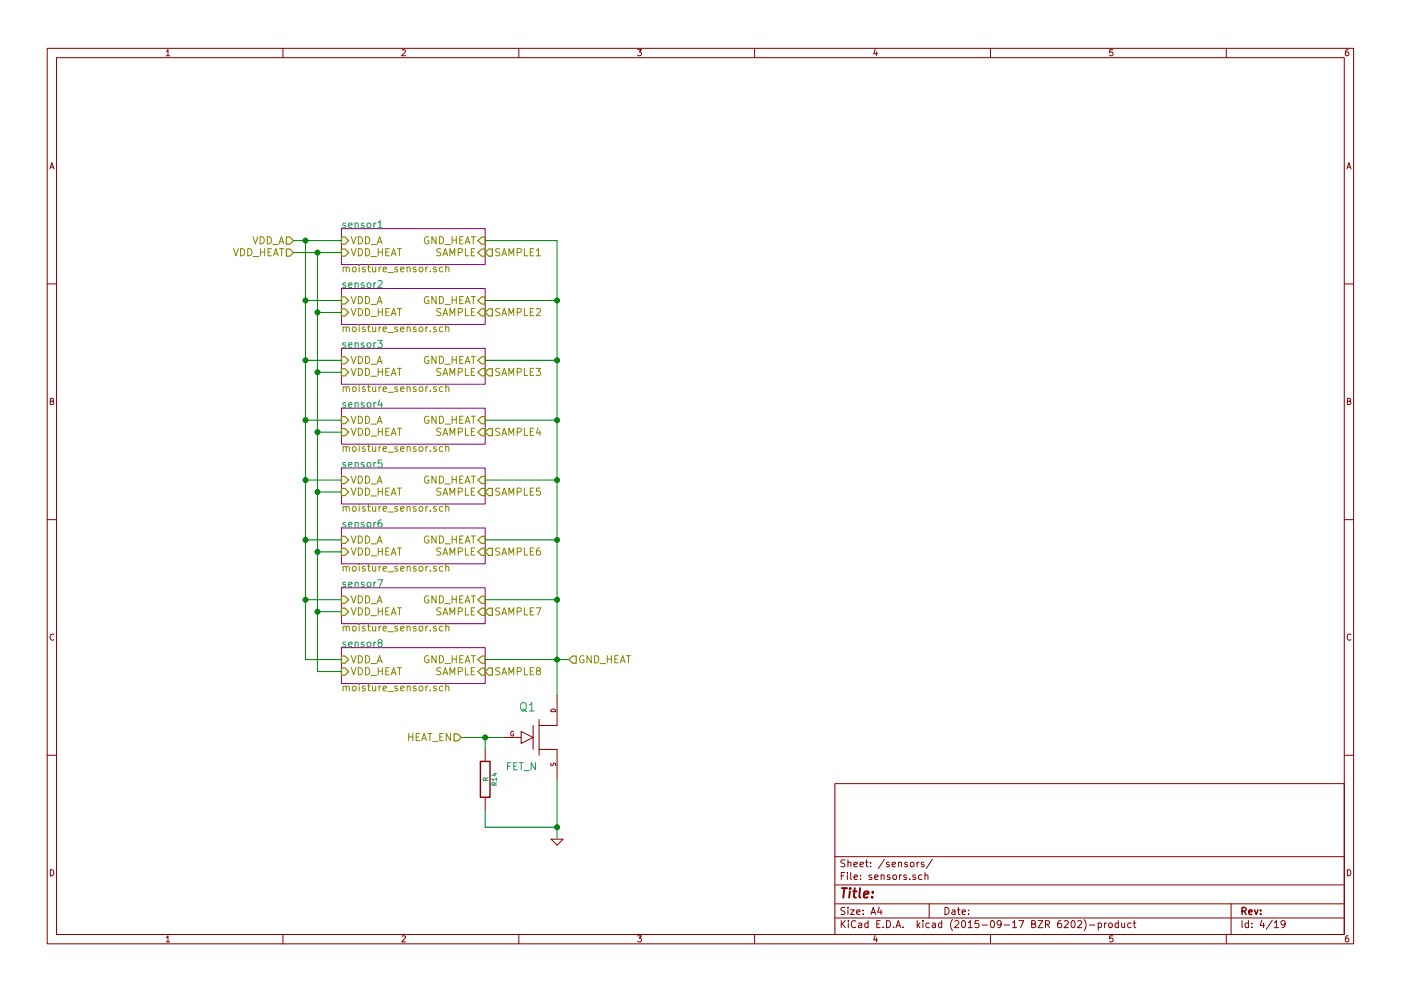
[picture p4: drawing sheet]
EESchema Schematic File Version 2
LIBS:power
LIBS:device
LIBS:transistors
LIBS:conn
LIBS:linear
LIBS:regul
LIBS:74xx
LIBS:cmos4000
LIBS:adc-dac
LIBS:memory
LIBS:xilinx
LIBS:special
LIBS:microcontrollers
LIBS:dsp
LIBS:microchip
LIBS:analog_switches
LIBS:motorola
LIBS:texas
LIBS:intel
LIBS:audio
LIBS:interface
LIBS:digital-audio
LIBS:philips
LIBS:display
LIBS:cypress
LIBS:siliconi
LIBS:opto
LIBS:atmel
LIBS:contrib
LIBS:valves
LIBS:stm32
LIBS:vreg
LIBS:ft231x
LIBS:usb_micro_b
LIBS:w_connectors
LIBS:ver1-cache
EELAYER 25 0
EELAYER END
$Descr A4 11693 8268
encoding utf-8
Sheet 4 19
Title ""
Date ""
Rev ""
Comp ""
Comment1 ""
Comment2 ""
Comment3 ""
Comment4 ""
$EndDescr
$Sheet
S 2850 1900 1200 300 
U 55F1FF58
F0 "sensor1" 60
F1 "moisture_sensor.sch" 60
F2 "VDD_A" I L 2850 2000 60 
F3 "SAMPLE" I R 4050 2100 60 
F4 "VDD_HEAT" I L 2850 2100 60 
F5 "GND_HEAT" I R 4050 2000 60 
$EndSheet
$Sheet
S 2850 2400 1200 300 
U 55F207DA
F0 "sensor2" 60
F1 "moisture_sensor.sch" 60
F2 "VDD_A" I L 2850 2500 60 
F3 "SAMPLE" I R 4050 2600 60 
F4 "VDD_HEAT" I L 2850 2600 60 
F5 "GND_HEAT" I R 4050 2500 60 
$EndSheet
$Sheet
S 2850 2900 1200 300 
U 55F21110
F0 "sensor3" 60
F1 "moisture_sensor.sch" 60
F2 "VDD_A" I L 2850 3000 60 
F3 "SAMPLE" I R 4050 3100 60 
F4 "VDD_HEAT" I L 2850 3100 60 
F5 "GND_HEAT" I R 4050 3000 60 
$EndSheet
$Sheet
S 2850 3400 1200 300 
U 55F21116
F0 "sensor4" 60
F1 "moisture_sensor.sch" 60
F2 "VDD_A" I L 2850 3500 60 
F3 "SAMPLE" I R 4050 3600 60 
F4 "VDD_HEAT" I L 2850 3600 60 
F5 "GND_HEAT" I R 4050 3500 60 
$EndSheet
$Sheet
S 2850 3900 1200 300 
U 55F2320A
F0 "sensor5" 60
F1 "moisture_sensor.sch" 60
F2 "VDD_A" I L 2850 4000 60 
F3 "SAMPLE" I R 4050 4100 60 
F4 "VDD_HEAT" I L 2850 4100 60 
F5 "GND_HEAT" I R 4050 4000 60 
$EndSheet
$Sheet
S 2850 4400 1200 300 
U 55F23210
F0 "sensor6" 60
F1 "moisture_sensor.sch" 60
F2 "VDD_A" I L 2850 4500 60 
F3 "SAMPLE" I R 4050 4600 60 
F4 "VDD_HEAT" I L 2850 4600 60 
F5 "GND_HEAT" I R 4050 4500 60 
$EndSheet
$Sheet
S 2850 5400 1200 300 
U 55F2321C
F0 "sensor8" 60
F1 "moisture_sensor.sch" 60
F2 "VDD_A" I L 2850 5500 60 
F3 "SAMPLE" I R 4050 5600 60 
F4 "VDD_HEAT" I L 2850 5600 60 
F5 "GND_HEAT" I R 4050 5500 60 
$EndSheet
Wire Wire Line
	2650 5600 2850 5600
Wire Wire Line
	2650 5100 2850 5100
Wire Wire Line
	2650 4600 2850 4600
Connection ~ 2650 5100
Wire Wire Line
	2650 4100 2850 4100
Connection ~ 2650 4600
Wire Wire Line
	2650 3600 2850 3600
Connection ~ 2650 4100
Wire Wire Line
	2650 3100 2850 3100
Connection ~ 2650 3600
Wire Wire Line
	2650 2600 2850 2600
Connection ~ 2650 3100
Wire Wire Line
	2450 2100 2850 2100
Connection ~ 2650 2600
Wire Wire Line
	2550 5500 2850 5500
Wire Wire Line
	2550 2000 2550 5500
Wire Wire Line
	2550 5000 2850 5000
Wire Wire Line
	2550 4500 2850 4500
Connection ~ 2550 5000
Wire Wire Line
	2550 4000 2850 4000
Connection ~ 2550 4500
Wire Wire Line
	2550 3500 2850 3500
Connection ~ 2550 4000
Wire Wire Line
	2550 3000 2850 3000
Connection ~ 2550 3500
Wire Wire Line
	2550 2500 2850 2500
Connection ~ 2550 3000
Wire Wire Line
	2450 2000 2850 2000
Connection ~ 2550 2500
Wire Wire Line
	2650 2100 2650 5600
Text HLabel 2450 2000 0    60   Input ~ 0
VDD_A
Text HLabel 2450 2100 0    60   Input ~ 0
VDD_HEAT
Connection ~ 2650 2100
Connection ~ 2550 2000
Text HLabel 4050 2100 2    60   Input ~ 0
SAMPLE1
Text HLabel 4050 2600 2    60   Input ~ 0
SAMPLE2
Text HLabel 4050 3100 2    60   Input ~ 0
SAMPLE3
Text HLabel 4050 3600 2    60   Input ~ 0
SAMPLE4
Text HLabel 4050 4100 2    60   Input ~ 0
SAMPLE5
Text HLabel 4050 4600 2    60   Input ~ 0
SAMPLE6
Text HLabel 4050 5100 2    60   Input ~ 0
SAMPLE7
Text HLabel 4050 5600 2    60   Input ~ 0
SAMPLE8
$Sheet
S 2850 4900 1200 300 
U 55F23216
F0 "sensor7" 60
F1 "moisture_sensor.sch" 60
F2 "VDD_A" I L 2850 5000 60 
F3 "SAMPLE" I R 4050 5100 60 
F4 "VDD_HEAT" I L 2850 5100 60 
F5 "GND_HEAT" I R 4050 5000 60 
$EndSheet
Wire Wire Line
	4050 5500 4750 5500
Wire Wire Line
	4650 2000 4650 5800
Wire Wire Line
	4650 5000 4050 5000
Wire Wire Line
	4650 4500 4050 4500
Connection ~ 4650 5000
Wire Wire Line
	4650 4000 4050 4000
Connection ~ 4650 4500
Wire Wire Line
	4650 3500 4050 3500
Connection ~ 4650 4000
Wire Wire Line
	4650 3000 4050 3000
Connection ~ 4650 3500
Wire Wire Line
	4650 2500 4050 2500
Connection ~ 4650 3000
Wire Wire Line
	4650 2000 4050 2000
Connection ~ 4650 2500
$Comp
L FET_N Q1
U 1 1
P 4500 6150
F 0 "Q1" H 4403 6400 70  0000 C CNN
F 1 "FET_N" H 4353 5903 60  0000 C CNN
F 2 "SMD_Packages:SOT-23-GDS" H 4500 6150 60  0001 C CNN
F 3 "" H 4500 6150 60  0000 C CNN
	1    4500 6150
	1    0    0    -1  
$EndComp
Connection ~ 4650 5500
$Comp
L GND #PWR029
U 1 1
P 4650 7000
F 0 "#PWR029" H 4650 7000 30  0001 C CNN
F 1 "GND" H 4650 6930 30  0001 C CNN
F 2 "" H 4650 7000 60  0000 C CNN
F 3 "" H 4650 7000 60  0000 C CNN
	1    4650 7000
	1    0    0    -1  
$EndComp
Wire Wire Line
	4650 6500 4650 7000
$Comp
L R R14
U 1 1
P 4050 6500
F 0 "R14" V 4130 6500 40  0000 C CNN
F 1 "R" V 4057 6501 40  0000 C CNN
F 2 "SMD_Packages:SMD-0603_r" V 3980 6500 30  0001 C CNN
F 3 "" H 4050 6500 30  0000 C CNN
	1    4050 6500
	1    0    0    -1  
$EndComp
Wire Wire Line
	4650 6900 4050 6900
Wire Wire Line
	4050 6900 4050 6750
Connection ~ 4650 6900
Wire Wire Line
	3850 6150 4200 6150
Wire Wire Line
	4050 6150 4050 6250
Text HLabel 3850 6150 0    60   Input ~ 0
HEAT_EN
Connection ~ 4050 6150
Text HLabel 4750 5500 2    60   Input ~ 0
GND_HEAT
$EndSCHEMATC
